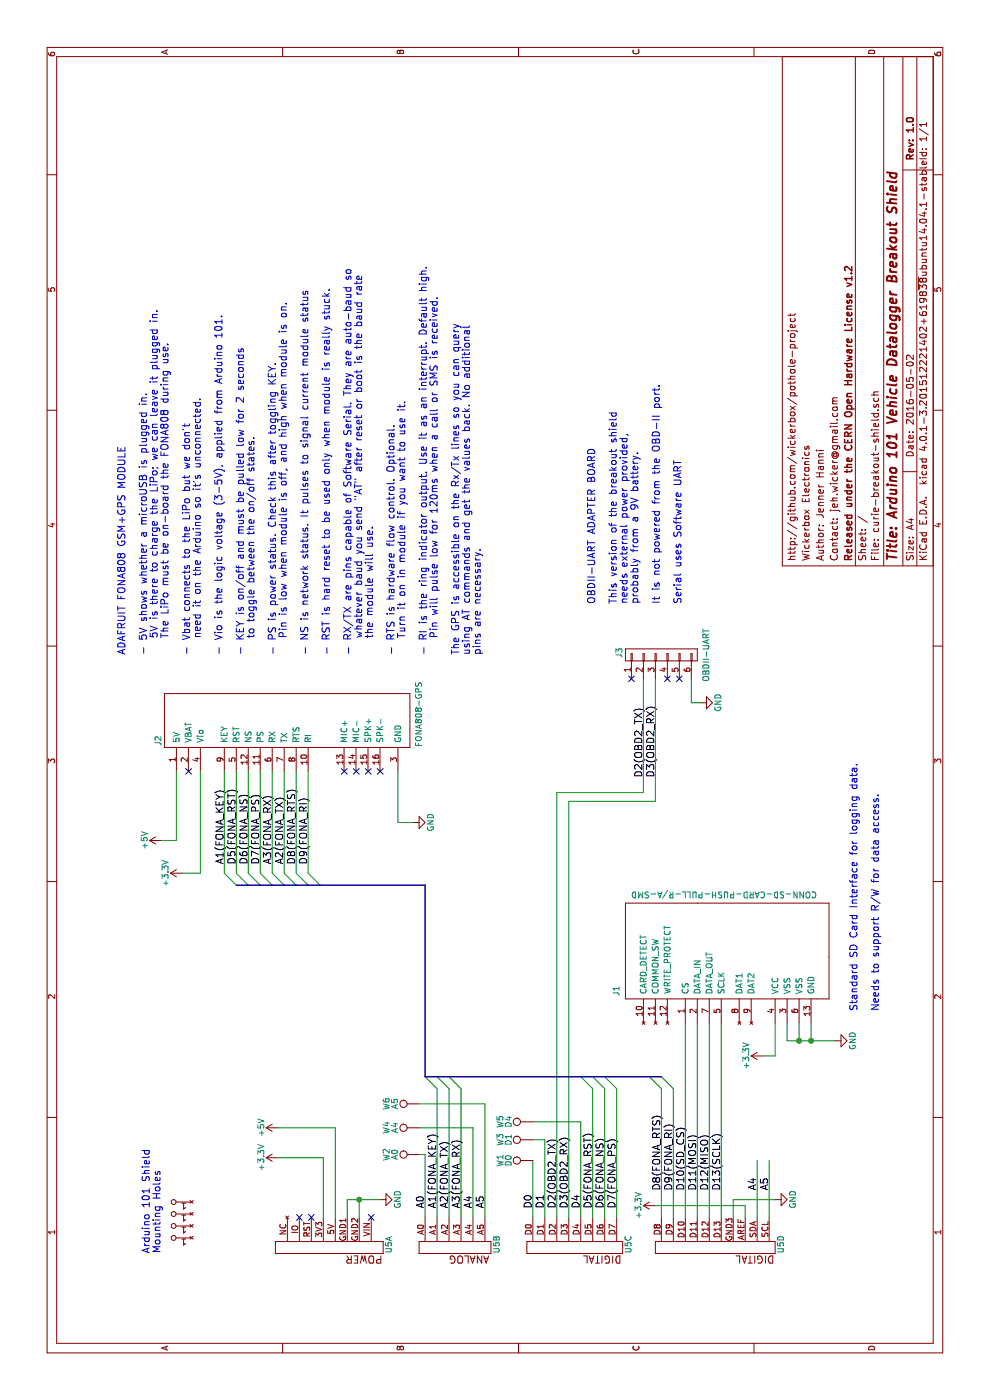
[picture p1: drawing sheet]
EESchema Schematic File Version 2
LIBS:wickerlib
EELAYER 25 0
EELAYER END
$Descr A4 11693 8268
encoding utf-8
Sheet 1 1
Title "Arduino 101 Vehicle Datalogger Breakout Shield "
Date "2016-05-02"
Rev "1.0"
Comp "Released under the CERN Open Hardware License v1.2"
Comment1 "Contact: jeh.wicker@gmail.com"
Comment2 "Author: Jenner Hanni"
Comment3 "Wickerbox Electronics"
Comment4 "http://github.com/wickerbox/pothole-project"
$EndDescr
$Comp
L ARDUINO-101-SHIELD U1
U 5 1
P 1325 1600
F 0 "U1" H 1175 1100 50  0001 L CNN
F 1 "HOLE" V 1125 1150 50  0001 L CNN
F 2 "Wickerlib:ARDUINO-MOUNTING-HOLE" H 1325 1250 50  0001 C CIN
F 3 "https://www.adafruit.com/products/50" H 1325 1600 10  0001 C CNN
F 4 "ARDU-101SHIELD" H 1325 1250 50  0001 C CIN "Package"
F 5 "Arduino" H 1325 1250 50  0001 C CIN "MF_Name"
F 6 "101" H 1325 1250 50  0001 C CIN "MF_PN"
F 7 "Adafruit" H 1325 1250 50  0001 C CIN "S1_Name"
F 8 "50" H 1325 1250 50  0001 C CIN "S1_PN"
F 9 "ARDUINO 101" H 1325 1250 50  0001 C CIN "Description"
F 10 "Not Verified" H 1325 1250 50  0001 C CIN "Verified"
	5    1325 1600
	1    0    0    -1  
$EndComp
Text Notes 1225 1350 0    60   ~ 0
Arduino 101 Shield\nMounting Holes
$Comp
L ARDUINO-101-SHIELD U2
U 5 1
P 1425 1600
F 0 "U2" H 1275 1100 50  0001 L CNN
F 1 "HOLE" V 1225 1150 50  0001 L CNN
F 2 "Wickerlib:ARDUINO-MOUNTING-HOLE" H 1425 1250 50  0001 C CIN
F 3 "https://www.adafruit.com/products/50" H 1425 1600 5   0001 C CNN
F 4 "ARDU-101SHIELD" H 1425 1250 50  0001 C CIN "Package"
F 5 "Arduino" H 1425 1250 50  0001 C CIN "MF_Name"
F 6 "101" H 1425 1250 50  0001 C CIN "MF_PN"
F 7 "Adafruit" H 1425 1250 50  0001 C CIN "S1_Name"
F 8 "50" H 1425 1250 50  0001 C CIN "S1_PN"
F 9 "ARDUINO 101" H 1425 1250 50  0001 C CIN "Description"
F 10 "Not Verified" H 1425 1250 50  0001 C CIN "Verified"
	5    1425 1600
	1    0    0    -1  
$EndComp
$Comp
L ARDUINO-101-SHIELD U3
U 5 1
P 1525 1600
F 0 "U3" H 1375 1100 50  0001 L CNN
F 1 "HOLE" V 1325 1150 50  0001 L CNN
F 2 "Wickerlib:ARDUINO-MOUNTING-HOLE" H 1525 1250 50  0001 C CIN
F 3 "https://www.adafruit.com/products/50" H 1525 1600 5   0001 C CNN
F 4 "ARDU-101SHIELD" H 1525 1250 50  0001 C CIN "Package"
F 5 "Arduino" H 1525 1250 50  0001 C CIN "MF_Name"
F 6 "101" H 1525 1250 50  0001 C CIN "MF_PN"
F 7 "Adafruit" H 1525 1250 50  0001 C CIN "S1_Name"
F 8 "50" H 1525 1250 50  0001 C CIN "S1_PN"
F 9 "ARDUINO 101" H 1525 1250 50  0001 C CIN "Description"
F 10 "Not Verified" H 1525 1250 50  0001 C CIN "Verified"
	5    1525 1600
	1    0    0    -1  
$EndComp
$Comp
L ARDUINO-101-SHIELD U4
U 5 1
P 1625 1600
F 0 "U4" H 1475 1100 50  0001 L CNN
F 1 "HOLE" V 1425 1150 50  0001 L CNN
F 2 "Wickerlib:ARDUINO-MOUNTING-HOLE" H 1625 1250 50  0001 C CIN
F 3 "https://www.adafruit.com/products/50" H 1625 1600 5   0001 C CNN
F 4 "ARDU-101SHIELD" H 1625 1250 50  0001 C CIN "Package"
F 5 "Arduino" H 1625 1250 50  0001 C CIN "MF_Name"
F 6 "101" H 1625 1250 50  0001 C CIN "MF_PN"
F 7 "Adafruit" H 1625 1250 50  0001 C CIN "S1_Name"
F 8 "50" H 1625 1250 50  0001 C CIN "S1_PN"
F 9 "ARDUINO 101" H 1625 1250 50  0001 C CIN "Description"
F 10 "Not Verified" H 1625 1250 50  0001 C CIN "Verified"
	5    1625 1600
	1    0    0    -1  
$EndComp
$Comp
L +3.3V #PWR01
U 1 1
P 2025 2325
F 0 "#PWR01" H 2025 2175 50  0001 C CNN
F 1 "+3.3V" H 2025 2465 50  0000 C CNN
F 2 "" H 2025 2325 50  0000 C CNN
F 3 "" H 2025 2325 50  0000 C CNN
	1    2025 2325
	1    0    0    -1  
$EndComp
$Comp
L +5V #PWR02
U 1 1
P 2275 2325
F 0 "#PWR02" H 2275 2175 50  0001 C CNN
F 1 "+5V" H 2275 2465 50  0000 C CNN
F 2 "" H 2275 2325 50  0000 C CNN
F 3 "" H 2275 2325 50  0000 C CNN
	1    2275 2325
	1    0    0    -1  
$EndComp
$Comp
L GND #PWR03
U 1 1
P 1675 3175
F 0 "#PWR03" H 1675 2925 50  0001 C CNN
F 1 "GND" H 1675 3025 50  0000 C CNN
F 2 "" H 1675 3175 50  0000 C CNN
F 3 "" H 1675 3175 50  0000 C CNN
	1    1675 3175
	1    0    0    -1  
$EndComp
Text Label 1600 3550 0    60   ~ 0
A0
Text Label 1600 3650 0    60   ~ 0
A1(FONA_KEY)
Text Label 1600 3750 0    60   ~ 0
A2(FONA_TX)
Text Label 1600 3850 0    60   ~ 0
A3(FONA_RX)
Text Label 1600 3950 0    60   ~ 0
A4
Text Label 1600 4050 0    60   ~ 0
A5
$Comp
L +3.3V #PWR04
U 1 1
P 1625 5475
F 0 "#PWR04" H 1625 5325 50  0001 C CNN
F 1 "+3.3V" H 1625 5615 50  0000 C CNN
F 2 "" H 1625 5475 50  0000 C CNN
F 3 "" H 1625 5475 50  0000 C CNN
	1    1625 5475
	1    0    0    -1  
$EndComp
$Comp
L GND #PWR05
U 1 1
P 1675 6475
F 0 "#PWR05" H 1675 6225 50  0001 C CNN
F 1 "GND" H 1675 6325 50  0000 C CNN
F 2 "" H 1675 6475 50  0000 C CNN
F 3 "" H 1675 6475 50  0000 C CNN
	1    1675 6475
	1    0    0    -1  
$EndComp
Text Label 1600 4450 0    60   ~ 0
D0
Text Label 1600 4550 0    60   ~ 0
D1
Text Label 1600 4650 0    60   ~ 0
D2(OBD2_TX)
Text Label 1600 4750 0    60   ~ 0
D3(OBD2_RX)
Text Label 1600 4850 0    60   ~ 0
D4
Text Label 1600 4950 0    60   ~ 0
D5(FONA_RST)
Text Label 1600 5050 0    60   ~ 0
D6(FONA_NS)
Text Label 1600 5150 0    60   ~ 0
D7(FONA_PS)
Text Label 1750 5525 0    60   ~ 0
D8(FONA_RTS)
Text Label 1750 5625 0    60   ~ 0
D9(FONA_RI)
Text Label 1750 5725 0    60   ~ 0
D10(SD_CS)
Text Label 1750 5825 0    60   ~ 0
D11(MOSI)
Text Label 1750 5925 0    60   ~ 0
D12(MISO)
Text Label 1750 6025 0    60   ~ 0
D13(SCLK)
Text Label 1750 6325 0    60   ~ 0
A4
Text Label 1750 6425 0    60   ~ 0
A5
$Comp
L ARDUINO-101-SHIELD U5
U 1 1
P 1375 2750
F 0 "U5" H 1225 2250 50  0000 L CNN
F 1 "ARDUINO-101-SHIELD" V 1175 2300 50  0001 L CNN
F 2 "Wickerlib:ARDUINO-101-SHIELD" H 1375 2400 50  0001 C CIN
F 3 "https://www.adafruit.com/products/3033" H 1375 2750 5   0001 C CNN
F 4 "ARDU-101SHIELD" H 1375 2400 50  0001 C CIN "Package"
F 5 "Arduino" H 1375 2400 50  0001 C CIN "MF_Name"
F 6 "UNO R3" H 1375 2400 50  0001 C CIN "MF_PN"
F 7 "Adafruit" H 1375 2400 50  0001 C CIN "S1_Name"
F 8 "50" H 1375 2400 50  0001 C CIN "S1_PN"
F 9 "ARDUINO 101 SHIELD" H 1375 2400 50  0001 C CIN "Description"
F 10 "Not Verified" H 1375 2400 50  0001 C CIN "Verified"
	1    1375 2750
	1    0    0    -1  
$EndComp
$Comp
L ARDUINO-101-SHIELD U5
U 2 1
P 1375 3650
F 0 "U5" H 1225 3150 50  0000 L CNN
F 1 "ARDUINO-101-SHIELD" V 1175 3200 50  0001 L CNN
F 2 "Wickerlib:ARDUINO-101-SHIELD" H 1375 3300 50  0001 C CIN
F 3 "https://www.adafruit.com/products/3033" H 1375 3650 5   0001 C CNN
F 4 "ARDU-101SHIELD" H 1375 3300 50  0001 C CIN "Package"
F 5 "Arduino" H 1375 3300 50  0001 C CIN "MF_Name"
F 6 "UNO R3" H 1375 3300 50  0001 C CIN "MF_PN"
F 7 "Adafruit" H 1375 3300 50  0001 C CIN "S1_Name"
F 8 "50" H 1375 3300 50  0001 C CIN "S1_PN"
F 9 "ARDUINO 101 SHIELD" H 1375 3300 50  0001 C CIN "Description"
F 10 "Not Verified" H 1375 3300 50  0001 C CIN "Verified"
	2    1375 3650
	1    0    0    -1  
$EndComp
$Comp
L ARDUINO-101-SHIELD U5
U 3 1
P 1375 4750
F 0 "U5" H 1225 4250 50  0000 L CNN
F 1 "ARDUINO-101-SHIELD" V 1175 4300 50  0001 L CNN
F 2 "Wickerlib:ARDUINO-101-SHIELD" H 1375 4400 50  0001 C CIN
F 3 "https://www.adafruit.com/products/3033" H 1375 4750 5   0001 C CNN
F 4 "ARDU-101SHIELD" H 1375 4400 50  0001 C CIN "Package"
F 5 "Arduino" H 1375 4400 50  0001 C CIN "MF_Name"
F 6 "UNO R3" H 1375 4400 50  0001 C CIN "MF_PN"
F 7 "Adafruit" H 1375 4400 50  0001 C CIN "S1_Name"
F 8 "50" H 1375 4400 50  0001 C CIN "S1_PN"
F 9 "ARDUINO 101 SHIELD" H 1375 4400 50  0001 C CIN "Description"
F 10 "Not Verified" H 1375 4400 50  0001 C CIN "Verified"
	3    1375 4750
	1    0    0    -1  
$EndComp
$Comp
L ARDUINO-101-SHIELD U5
U 4 1
P 1375 6025
F 0 "U5" H 1225 5525 50  0000 L CNN
F 1 "ARDUINO-101-SHIELD" V 1175 5575 50  0001 L CNN
F 2 "Wickerlib:ARDUINO-101-SHIELD" H 1375 5675 50  0001 C CIN
F 3 "https://www.adafruit.com/products/3033" H 1375 6025 5   0001 C CNN
F 4 "ARDU-101SHIELD" H 1375 5675 50  0001 C CIN "Package"
F 5 "Arduino" H 1375 5675 50  0001 C CIN "MF_Name"
F 6 "UNO R3" H 1375 5675 50  0001 C CIN "MF_PN"
F 7 "Adafruit" H 1375 5675 50  0001 C CIN "S1_Name"
F 8 "50" H 1375 5675 50  0001 C CIN "S1_PN"
F 9 "ARDUINO 101 SHIELD" H 1375 5675 50  0001 C CIN "Description"
F 10 "Not Verified" H 1375 5675 50  0001 C CIN "Verified"
	4    1375 6025
	1    0    0    -1  
$EndComp
$Comp
L CONN-SD-CARD-PUSH-PULL-R/A-SMD J1
U 1 1
P 3750 6125
F 0 "J1" H 3375 7100 50  0000 L CNN
F 1 "CONN-SD-CARD-PUSH-PULL-R/A-SMD" V 4225 5425 50  0000 L CNN
F 2 "SD-2041021-4" H 3750 5775 50  0001 C CIN
F 3 "http://www.te.com/commerce/DocumentDelivery/DDEController?Action=srchrtrv&DocNm=2041021&DocType=Customer+Drawing&DocLang=English" H 3750 6125 5   0001 C CNN
F 4 "SD_Holder_FullSize" H 3750 5775 50  0001 C CIN "Package"
F 5 "TE Conn" H 3750 5775 50  0001 C CIN "MF_Name"
F 6 "2041021-4" H 3750 5775 50  0001 C CIN "MF_PN"
F 7 "Digikey" H 3750 5775 50  0001 C CIN "S1_Name"
F 8 "A101492CT-ND" H 3750 5775 50  0001 C CIN "S1_PN"
F 9 "CONN SD CARD PUSH-PULL R/A SMD" H 3750 5775 50  0001 C CIN "Description"
F 10 "Not Verified" H 3750 5775 50  0001 C CIN "Verified"
	1    3750 6125
	1    0    0    -1  
$EndComp
$Comp
L ADAFRUIT-FONA-808-GPS J2
U 1 1
P 5650 1775
F 0 "J2" H 5750 2225 50  0000 L CNN
F 1 "FONA808-GPS" H 5300 50  50  0000 L CNN
F 2 "FONA808-GPS" H 5650 1425 50  0001 C CIN
F 3 "https://www.adafruit.com/products/2542" H 5650 1775 5   0001 C CNN
F 4 "FONA808-GPS" H 5650 1425 50  0001 C CIN "Package"
F 5 "Adafruit" H 5650 1425 50  0001 C CIN "MF_Name"
F 6 "FONA808+GPS" H 5650 1425 50  0001 C CIN "MF_PN"
F 7 "Adafruit" H 5650 1425 50  0001 C CIN "S1_Name"
F 8 "2542" H 5650 1425 50  0001 C CIN "S1_PN"
F 9 "ADAFRUIT FONA 808 + GPS" H 5650 1425 50  0001 C CIN "Description"
F 10 "Not Verified" H 5650 1425 50  0001 C CIN "Verified"
	1    5650 1775
	-1   0    0    -1  
$EndComp
Text Notes 6225 4025 0    60   ~ 0
ADAFRUIT FONA808 GSM+GPS MODULE\n\n- 5V shows whether a microUSB is plugged in.\n   5V is there to charge the LiPo; we can leave it plugged in.\n   The LiPo must be on-board the FONA808 during use.\n\n- Vbat connects to the LiPo but we don't \n   need it on the Arduino so it's unconnected.\n\n- Vio is the logic voltage (3-5V), applied from Arduino 101.\n\n- KEY is on/off and must be pulled low for 2 seconds \n   to toggle between the on/off states.\n\n- PS is power status. Check this after toggling KEY.\n   Pin is low when module is off, and high when module is on.\n\n- NS is network status. It pulses to signal current module status\n\n- RST is hard reset to be used only when module is really stuck.\n\n- RX/TX are pins capable of Software Serial. They are auto-baud so\n   whatever baud you send "AT" after reset or boot is the baud rate\n   the module will use. \n\n- RTS is hardware flow control. Optional.\n   Turn it on in module if you want to use it. \n\n- RI is the ring indicator output. Use it as an interrupt. Default high.\n   Pin will pulse low for 120ms when a call or SMS is received. \n\nThe GPS is accessible on the Rx/Tx lines so you can query\nusing AT commands and get the values back. No additional\npins are necessary.
Text Notes 6650 5700 0    60   ~ 0
OBDII-UART ADAPTER BOARD\n\nThis version of the breakout shield\nneeds external power provided, \nprobably from a 9V battery. \n\nIt is not powered from the OBD-II port.\n\nSerial uses Software UART
Text Notes 3250 7350 0    60   ~ 0
Standard SD Card Interface for logging data.\n\nNeeds to support R/W for data access.
$Comp
L GND #PWR06
U 1 1
P 5825 5850
F 0 "#PWR06" H 5825 5600 50  0001 C CNN
F 1 "GND" H 5825 5700 50  0000 C CNN
F 2 "" H 5825 5850 50  0000 C CNN
F 3 "" H 5825 5850 50  0000 C CNN
	1    5825 5850
	1    0    0    -1  
$EndComp
Text Label 5200 5475 0    60   ~ 0
D3(OBD2_RX)
Text Label 5200 5375 0    60   ~ 0
D2(OBD2_TX)
$Comp
L +3.3V #PWR07
U 1 1
P 2875 6375
F 0 "#PWR07" H 2875 6225 50  0001 C CNN
F 1 "+3.3V" H 2875 6515 50  0000 C CNN
F 2 "" H 2875 6375 50  0000 C CNN
F 3 "" H 2875 6375 50  0000 C CNN
	1    2875 6375
	1    0    0    -1  
$EndComp
$Comp
L GND #PWR08
U 1 1
P 3000 6975
F 0 "#PWR08" H 3000 6725 50  0001 C CNN
F 1 "GND" H 3000 6825 50  0000 C CNN
F 2 "" H 3000 6975 50  0000 C CNN
F 3 "" H 3000 6975 50  0000 C CNN
	1    3000 6975
	1    0    0    -1  
$EndComp
$Comp
L +5V #PWR09
U 1 1
P 4675 1350
F 0 "#PWR09" H 4675 1200 50  0001 C CNN
F 1 "+5V" H 4675 1490 50  0000 C CNN
F 2 "" H 4675 1350 50  0000 C CNN
F 3 "" H 4675 1350 50  0000 C CNN
	1    4675 1350
	1    0    0    -1  
$EndComp
$Comp
L +3.3V #PWR010
U 1 1
P 4400 1525
F 0 "#PWR010" H 4400 1375 50  0001 C CNN
F 1 "+3.3V" H 4400 1665 50  0000 C CNN
F 2 "" H 4400 1525 50  0000 C CNN
F 3 "" H 4400 1525 50  0000 C CNN
	1    4400 1525
	1    0    0    -1  
$EndComp
NoConn ~ 5250 1575
NoConn ~ 5250 2875
NoConn ~ 5250 2975
NoConn ~ 5250 3075
NoConn ~ 5250 3175
$Comp
L GND #PWR011
U 1 1
P 4825 3450
F 0 "#PWR011" H 4825 3200 50  0001 C CNN
F 1 "GND" H 4825 3300 50  0000 C CNN
F 2 "" H 4825 3450 50  0000 C CNN
F 3 "" H 4825 3450 50  0000 C CNN
	1    4825 3450
	1    0    0    -1  
$EndComp
Text Label 4475 1975 0    60   ~ 0
D5(FONA_RST)
Text Label 4475 1875 0    60   ~ 0
A1(FONA_KEY)
Text Label 4475 2075 0    60   ~ 0
D6(FONA_NS)
Text Label 4475 2175 0    60   ~ 0
D7(FONA_PS)
Text Label 4475 2275 0    60   ~ 0
A3(FONA_RX)
Text Label 4475 2375 0    60   ~ 0
A2(FONA_TX)
Text Label 4475 2475 0    60   ~ 0
D8(FONA_RTS)
Text Label 4475 2575 0    60   ~ 0
D9(FONA_RI)
$Comp
L HEADER-FEMALE-6POS-TH-1x06-P0.1IN J3
U 1 1
P 6225 5525
F 0 "J3" H 6200 5875 50  0000 L CNN
F 1 "OBDII-UART" H 6000 5150 50  0000 L CNN
F 2 "CONN-1x06-2.54MM-TH" H 6225 5175 50  0001 C CIN
F 3 "https://cdn.harwin.com/pdfs/60page140.pdf" H 6225 5525 5   0001 C CNN
F 4 "Pin_Header_Straight_1x06" H 6225 5175 50  0001 C CIN "Package"
F 5 "Harwin" H 6225 5175 50  0001 C CIN "MF_Name"
F 6 "M20-7820642" H 6225 5175 50  0001 C CIN "MF_PN"
F 7 "Digikey" H 6225 5175 50  0001 C CIN "S1_Name"
F 8 "952-1808-ND" H 6225 5175 50  0001 C CIN "S1_PN"
F 9 "HEADER FEMALE 6POS TH 1x06 0.1”" H 6225 5175 50  0001 C CIN "Description"
F 10 "Not Verified" H 6225 5175 50  0001 C CIN "Verified"
	1    6225 5525
	1    0    0    -1  
$EndComp
NoConn ~ 6025 5275
NoConn ~ 6025 5575
NoConn ~ 6025 5675
Entry Wire Line
	4300 1975 4400 1875
Entry Wire Line
	4300 2075 4400 1975
Entry Wire Line
	4300 2175 4400 2075
Entry Wire Line
	4300 2275 4400 2175
Entry Wire Line
	4300 2375 4400 2275
Entry Wire Line
	4300 2475 4400 2375
$Comp
L TEST_1P W2
U 1 1
P 2050 3500
F 0 "W2" H 2050 3770 50  0000 C CNN
F 1 "A0" H 2050 3700 50  0000 C CNN
F 2 "" H 2250 3500 50  0000 C CNN
F 3 "" H 2250 3500 50  0000 C CNN
	1    2050 3500
	1    0    0    -1  
$EndComp
$Comp
L TEST_1P W4
U 1 1
P 2275 3500
F 0 "W4" H 2275 3770 50  0000 C CNN
F 1 "A4" H 2275 3700 50  0000 C CNN
F 2 "" H 2475 3500 50  0000 C CNN
F 3 "" H 2475 3500 50  0000 C CNN
	1    2275 3500
	1    0    0    -1  
$EndComp
$Comp
L TEST_1P W6
U 1 1
P 2475 3500
F 0 "W6" H 2475 3770 50  0000 C CNN
F 1 "A5" H 2475 3700 50  0000 C CNN
F 2 "" H 2675 3500 50  0000 C CNN
F 3 "" H 2675 3500 50  0000 C CNN
	1    2475 3500
	1    0    0    -1  
$EndComp
Wire Wire Line
	1525 2700 2025 2700
Wire Wire Line
	2025 2700 2025 2325
Wire Wire Line
	1525 2800 2275 2800
Wire Wire Line
	2275 2800 2275 2325
Wire Wire Line
	1525 3000 1675 3000
Wire Wire Line
	1675 2900 1675 3175
Wire Wire Line
	1525 2900 1675 2900
Connection ~ 1675 3000
Wire Wire Line
	1525 3550 2050 3550
Wire Wire Line
	1525 3650 2600 3650
Wire Wire Line
	1525 3850 2600 3850
Wire Wire Line
	1525 3950 2275 3950
Wire Wire Line
	1525 4050 2475 4050
Wire Wire Line
	1525 4450 2000 4450
Wire Wire Line
	1525 4750 5000 4750
Wire Wire Line
	1525 4850 2325 4850
Wire Wire Line
	1525 4950 2600 4950
Wire Wire Line
	1525 5050 2600 5050
Wire Wire Line
	1525 5150 2600 5150
Wire Wire Line
	1525 5525 2600 5525
Wire Wire Line
	1525 5625 2600 5625
Wire Wire Line
	1525 5725 3150 5725
Wire Wire Line
	1525 5825 3150 5825
Wire Wire Line
	1525 5925 3150 5925
Wire Wire Line
	1525 6025 3150 6025
Wire Wire Line
	1525 6125 1675 6125
Wire Wire Line
	1525 6225 1625 6225
Wire Wire Line
	1525 6325 2000 6325
Wire Wire Line
	1525 6425 2000 6425
Wire Wire Line
	1625 6225 1625 5475
Wire Wire Line
	1675 6125 1675 6475
Wire Wire Line
	5000 5475 6025 5475
Wire Wire Line
	5075 5375 6025 5375
Wire Wire Line
	3150 6475 2875 6475
Wire Wire Line
	2875 6475 2875 6375
Wire Wire Line
	3150 6575 3000 6575
Wire Wire Line
	3000 6575 3000 6975
Wire Wire Line
	3000 6675 3150 6675
Connection ~ 3000 6675
Wire Wire Line
	3150 6775 3000 6775
Connection ~ 3000 6775
Wire Wire Line
	5250 1475 4675 1475
Wire Wire Line
	4675 1475 4675 1350
Wire Wire Line
	5250 1675 4400 1675
Wire Wire Line
	4400 1675 4400 1525
Wire Wire Line
	5250 1875 4400 1875
Wire Wire Line
	5250 1975 4400 1975
Wire Wire Line
	5250 2075 4400 2075
Wire Wire Line
	5250 2175 4400 2175
Wire Wire Line
	5250 2275 4400 2275
Wire Wire Line
	5250 2375 4400 2375
Wire Wire Line
	5250 2475 4400 2475
Wire Wire Line
	5250 2575 4400 2575
Wire Wire Line
	5250 3325 4825 3325
Wire Wire Line
	4825 3325 4825 3450
Wire Wire Line
	6025 5775 5825 5775
Wire Wire Line
	5825 5775 5825 5850
Wire Wire Line
	5000 4750 5000 5475
Wire Wire Line
	5075 4650 5075 5375
Wire Wire Line
	1525 3750 2600 3750
Wire Wire Line
	2050 3550 2050 3500
Wire Wire Line
	2275 3950 2275 3500
Wire Wire Line
	2475 4050 2475 3500
Entry Wire Line
	2600 3650 2700 3550
Entry Wire Line
	2600 3750 2700 3650
Entry Wire Line
	2600 3850 2700 3750
Entry Wire Line
	4300 2575 4400 2475
Entry Wire Line
	4300 2675 4400 2575
Wire Wire Line
	1525 4650 5075 4650
Wire Wire Line
	1525 4550 2175 4550
Entry Wire Line
	2600 4950 2700 4850
Entry Wire Line
	2600 5050 2700 4950
Entry Wire Line
	2600 5150 2700 5050
Entry Wire Line
	2600 5525 2700 5425
Entry Wire Line
	2600 5625 2700 5525
$Comp
L TEST_1P W1
U 1 1
P 2000 4450
F 0 "W1" H 2000 4720 50  0000 C CNN
F 1 "D0" H 2000 4650 50  0000 C CNN
F 2 "" H 2200 4450 50  0000 C CNN
F 3 "" H 2200 4450 50  0000 C CNN
	1    2000 4450
	1    0    0    -1  
$EndComp
$Comp
L TEST_1P W3
U 1 1
P 2175 4450
F 0 "W3" H 2175 4720 50  0000 C CNN
F 1 "D1" H 2175 4650 50  0000 C CNN
F 2 "" H 2375 4450 50  0000 C CNN
F 3 "" H 2375 4450 50  0000 C CNN
	1    2175 4450
	1    0    0    -1  
$EndComp
$Comp
L TEST_1P W5
U 1 1
P 2325 4450
F 0 "W5" H 2325 4720 50  0000 C CNN
F 1 "D4" H 2325 4650 50  0000 C CNN
F 2 "" H 2525 4450 50  0000 C CNN
F 3 "" H 2525 4450 50  0000 C CNN
	1    2325 4450
	1    0    0    -1  
$EndComp
Wire Wire Line
	2175 4550 2175 4450
Wire Wire Line
	2325 4850 2325 4450
Wire Bus Line
	2700 3550 2700 5525
Wire Bus Line
	4300 3550 2700 3550
Wire Bus Line
	4300 1975 4300 3550
NoConn ~ 1525 2500
NoConn ~ 1525 2600
NoConn ~ 1525 3100
$EndSCHEMATC
